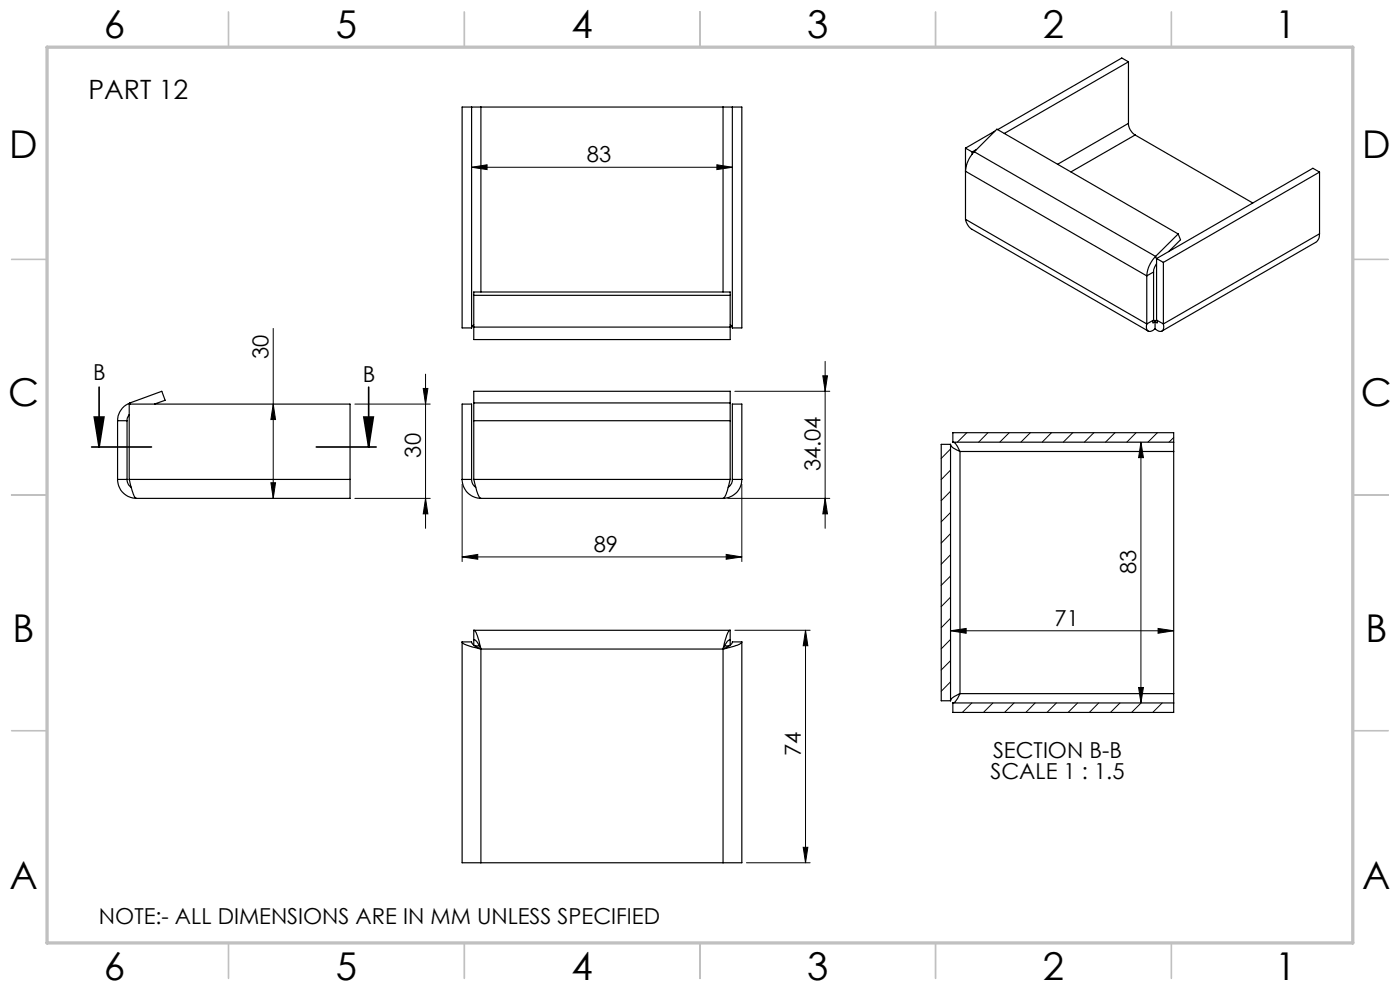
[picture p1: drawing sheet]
<svg xmlns="http://www.w3.org/2000/svg" width="297mm" height="210mm" viewBox="0 0 297 210" stroke-linecap="round" stroke-linejoin="round" font-family="sans-serif">
<path d="M19.4 94.8h12.7M20 88.5h2l-1 6.3zM21 82.1v12.7M67.1 94.8h12.7M77.2 88.5h2l-1 6.3zM78.2 82.1v12.7" fill="none" stroke="#000" stroke-width=".35"/>
<g fill="none" stroke="#000" stroke-width=".21">
<path d="M100 35.5l3.3-.5v1zM100 35.5h55.4M152.1 35l3.3 .5-3.3 .5zM58 69.7v36M90.3 79.4v32.7M174.6 79.7h.9l-.5 3.3zM175 76.7v35.4M58 85.7l.5 3.3h-1zM75.3 85.7h16M89.8 82.4h1l-.5 3.3zM155.9 83h20.1M201.6 95.2l-1.9 2.1"/>
<path d="M201.6 99.7l-1.9 2M205.1 91.8l-2 2M209.6 91.8l-2 2M214.1 91.8l-2 2M218.6 91.8l-2 2M223.1 91.8l-2 2M227.6 91.8l-2 2M232.1 91.8l-2.1 2M236.5 91.8l-2 2M241 91.8l-2 2M242 93.8l.6 3.3h-1.1zM242 93.8v55.3"/>
<path d="M245.5 91.8l-2 2M249 92.8l-1 1M57.5 102.4h1l-.5 3.3zM75.3 105.7h16M90.3 105.7l.5 3.3h-1zM98 118.1l3.4-.5v1zM98 102.7v16.4M98 118.1h59.4M154.1 117.6l3.3 .5-3.3 .5zM154.4 105.7h21.6M157.4 102.7v16.4M175 105.7l.5 3.3h-.9z"/>
<path d="M201.6 104.2l-1.9 2M201.6 108.7l-1.9 2M201.6 113.2l-1.9 2M201.6 117.7l-1.9 2M155.9 133.7h16M170.9 133.7v49.3M170.9 133.7l.5 3.3h-1zM201.6 133.8l3.4-.5v1zM201.6 133.8h47.4M201.6 122.2l-1.9 2M201.6 126.7l-1.9 2M201.6 131.2l-1.9 2"/>
<path d="M201.6 135.6l-1.9 2M245.7 133.3l3.3 .5-3.3 .5zM201.6 140.2l-1.9 1.9M201.6 144.6l-1.9 2M206.2 149.1l-2 2M210.6 149.1l-2 2M215.1 149.1l-2 2M219.6 149.1l-2 2M224.1 149.1l-2 2M228.6 149.1l-2 2M233.1 149.1l-2 2M237.6 149.1l-2 2"/>
<path d="M241.5 145.8h1.1l-.6 3.3zM242.1 149.1l-2 2M246.6 149.1l-2.1 2M170.4 179.7h1l-.5 3.3zM158.4 183h13.5"/>
</g>
<g fill="none" stroke="#c0c0c0" stroke-width=".35">
<path d="M48.5 2.5v7.5M98.5 2.5v7.5M148.5 2.5v7.5M198.5 2.5v7.5M248.5 2.5v7.5M2.5 55h7.5M287 55h7.5M2.5 105h7.5M287 105h7.5M2.5 155h7.5M287 155h7.5M48.5 200v7.5"/>
<path d="M98.5 200v7.5M148.5 200v7.5M198.5 200v7.5M248.5 200v7.5"/>
</g>
<path d="M10 10h277v190h-277z" fill="none" stroke="#c0c0c0" stroke-width=".7"/>
<g fill="#000">
<path d="M100 35.5l3.3-.5v1zM152.1 35l3.3 .5-3.3 .5z"/>
<path d="M58 85.7l.5 3.3h-1zM57.5 102.4h1l-.5 3.3zM89.8 82.4h1l-.5 3.3zM90.3 105.7l.5 3.3h-1zM242 93.8l.6 3.3h-1.1zM241.5 145.8h1.1l-.6 3.3z"/>
<path d="M77.2 88.5h2l-1 6.3zM20 88.5h2l-1 6.3z"/>
<path d="M174.6 79.7h.9l-.5 3.3zM175 105.7l.5 3.3h-.9z"/>
<path d="M98 118.1l3.4-.5v1zM154.1 117.6l3.3 .5-3.3 .5z"/>
<path d="M170.9 133.7l.5 3.3h-1zM170.4 179.7h1l-.5 3.3z"/>
<path d="M201.6 133.8l3.4-.5v1zM245.7 133.3l3.3 .5-3.3 .5z"/>
</g>
<g fill="none" stroke="#000" stroke-width=".25">
<path d="M239.4 13.1l-26.4 15.2M239.4 13.1v13.1M239.4 13.1l-1.4-.8-26.4 15.2M100 22.7h2M100 22.7h-2v46.9h2M100 22.7v46.9M102 22.7v39.2M102 22.7h51.4M153.4 22.7h2M153.4 22.7v39.2M155.4 22.7h2v46.9h-2M155.4 22.7v46.9"/>
<path d="M204.8 31.4v15.1M204.8 31.4l1.4 .8M206.2 32.2v.5M206.7 32.2a6.5 6.5 0 0 0-1.9 4.1l38.5 22.2M206.7 32.2l38.4 22.2M206.7 32.2l4.8-4.8 38.4 22.2M207.2 31.7l-1 .5M211 27.8l-6.2 3.6M239.4 26.2a3 3 0 0 0 1.4 2.4M239.4 26.2l-15 8.6M240.8 28.6l25 14.5M240.8 28.6l-13.6 7.9"/>
<path d="M279.9 36.5l-1.4-.8-33.1 19.1M279.9 36.5l-33.1 19.2M279.9 36.5v13.1M204.8 46.5a3.1 3.1 0 0 0 1.4 2.1l37.4 21.6M204.8 46.5l38.5 22.2M243.3 58.5v10.2M244.7 57.7l-1.4 .8M244.7 57.7v10.2M245.1 54.4a6.5 6.5 0 0 0-1.8 4.1M245.1 54.4l.3 .6M245.4 55.9l-.6 1.3-.1 .5M245.4 54.8l1.4 .9"/>
<path d="M245.4 54.8v13.1M246.8 55.7v13M249.9 49.6l.5 1.3-2.5 2.5M249.9 49.6l-4.8 4.8M279.9 49.6l-.1 1.1-.6 .7-32.7 18.8M279.9 49.6l-33.1 19.1M100.5 69.4v2.6h54.4v-2.6M100.5 68.9l-.5 .7M100.5 69.4v-7.5h54.4v7.5M100.5 62.6h54.4M100.5 69.4h54.4M154.9 68.9l.4 .3 .1 .4"/>
<path d="M243.3 68.7a1.01 1.01 0 0 0 .7 1.6l1-.6M244.7 67.9l-.1 .6 .4-.4M244.7 67.9l-1.4 .8M244.7 67.9l.3 .2M245 68.1v1.6M245.4 67.9l.1 .6-.5-.4M245.4 67.9l1.4 .8M245.4 67.9l-.4 .2M246.8 68.7a1.02 1.02 0 0 1-.7 1.6l-1.1-.6M24.9 89.2h2.1M24.9 89.2v12.5M27 89.2v12.5"/>
<path d="M27.4 87.9l-.4 .7v.6M27.6 85.5a4.1 4.1 0 0 0-2.7 3.7M27.6 85.5l.1 .2M27.6 85.5l6.7-2.5 .7 1.9-2.2 .8M100.5 85.5v3.7M100.5 85.5v-2.5h54.4v2.5M100.5 89.2v12.5M100.5 89.2h54.4M100.5 85.5h54.4M154.9 85.5v3.7M154.9 89.2v12.5M201.6 94.3a2.16 2.16 0 0 0 1.7 1.3l.4 .2"/>
<path d="M201.6 94.3h-1.9v54.4h1.9M201.6 94.3v54.4M202.1 93.8a3.1 3.1 0 0 1 1.6 2M202.1 93.8v-2h46.9v2M202.1 93.8h46.9M203.7 95.8v51.3M203.7 95.8h45.3M249 93.8v2M249 95.8v51.3M24.9 101.7a4 4 0 0 0 4 4M24.9 101.7h2.1M27 101.7l.2 1.1 .6 .6"/>
<path d="M27.4 101.7a7.8 7.8 0 0 0 1.5 4M27.4 101.7h46.9M27.4 101.7v-16h46.9v16M74.3 101.7v4h-45.4M98 101.7a4 4 0 0 0 4 4M98 101.7h2M98 101.7v-16h2v16M100 101.7l.3 1.1 .6 .6M100.5 101.7l.9 3.1 .3 .7 .3 .2M100.5 101.7h54.4M102 105.7h51.4M154.9 101.7a8.6 8.6 0 0 1-1.4 4h-.1"/>
<path d="M155.4 101.7l-.2 .9-.7 .8M155.4 101.7h2M155.4 101.7v-16h2v16M157.4 101.7a4 4 0 0 1-4 4M98 136.2l.3 .3 .7 .3 3 .9M98 136.2v46.8h4M98 136.2h2a2.82 2.82 0 0 0 2 1.5M100.5 133.7a4.3 4.3 0 0 1 1.2 2.6l.3 1.4M100.5 135.7a2.81 2.81 0 0 1 1.5 2M100.5 135.7v1.1M100.5 133.7v2M100.5 133.7h54.4"/>
<path d="M100.8 137h.9M102 137.7v45.3M102 137.7h51.4M153.4 137.7v45.3M153.7 137h1M154.9 133.7l-.3 .2-.4 .9-.8 2.9M154.9 135.7a2.82 2.82 0 0 0-1.5 2M154.9 135.7v1.1M154.9 133.7v2M157.4 136.2a4.3 4.3 0 0 1-2.9 1.2l-1.1 .3M157.4 136.2v46.8h-4M157.4 136.2h-2a2.81 2.81 0 0 1-2 1.5"/>
<path d="M202.1 149.1v2h46.9v-2M202.1 149.1h46.9M203.7 147.1a3.4 3.4 0 0 0-2.1 1.6M203.7 147.1a3.4 3.4 0 0 1-1.6 2M203.7 147.1h45.3M249 147.1v2M102 183h51.4"/>
</g>
<g font-size="8.1">
<text x="22" y="8">6</text>
<text x="71.2" y="8">5</text>
<text x="121.2" y="8">4</text>
<text x="171.3" y="8">3</text>
<text x="221.3" y="8">2</text>
<text x="270.5" y="8">1</text>
<text x="2" y="33.6">D</text>
<text x="289" y="33.6">D</text>
<text x="1.7" y="86.1">C</text>
<text x="288.7" y="86.1">C</text>
<text x="2.7" y="136.1">B</text>
<text x="289.7" y="136.1">B</text>
<text x="2" y="188.6">A</text>
<text x="289" y="188.6">A</text>
<text x="22" y="208">6</text>
<text x="71.2" y="208">5</text>
<text x="121.2" y="208">4</text>
<text x="171.3" y="208">3</text>
<text x="221.3" y="208">2</text>
<text x="270.5" y="208">1</text>
</g>
<text font-size="5.6" x="18.8" y="21">PART 12</text>
<g font-size="4.7">
<text x="124.5" y="34.4">83</text>
<text x="57" y="76.1" transform="rotate(-90 57 76.1)">30</text>
<text x="19.8" y="80.6">B</text>
<text x="77" y="80.9">B</text>
<text x="89.3" y="97.1" transform="rotate(-90 89.3 97.1)">30</text>
<text x="174.1" y="100" transform="rotate(-90 174.1 100)">34.04</text>
<text x="126" y="117.1">89</text>
<text x="241.1" y="121.8" transform="rotate(-90 241.1 121.8)">83</text>
<text x="223.7" y="132.8">71</text>
<text x="169.9" y="160.4" transform="rotate(-90 169.9 160.4)">74</text>
<text x="210.7" y="160.8">SECTION B-B</text>
<text x="210.1" y="165.3">SCALE 1 : 1.5</text>
<text x="21" y="196">NOTE:- ALL DIMENSIONS ARE IN MM UNLESS SPECIFIED</text>
</g>
</svg>
